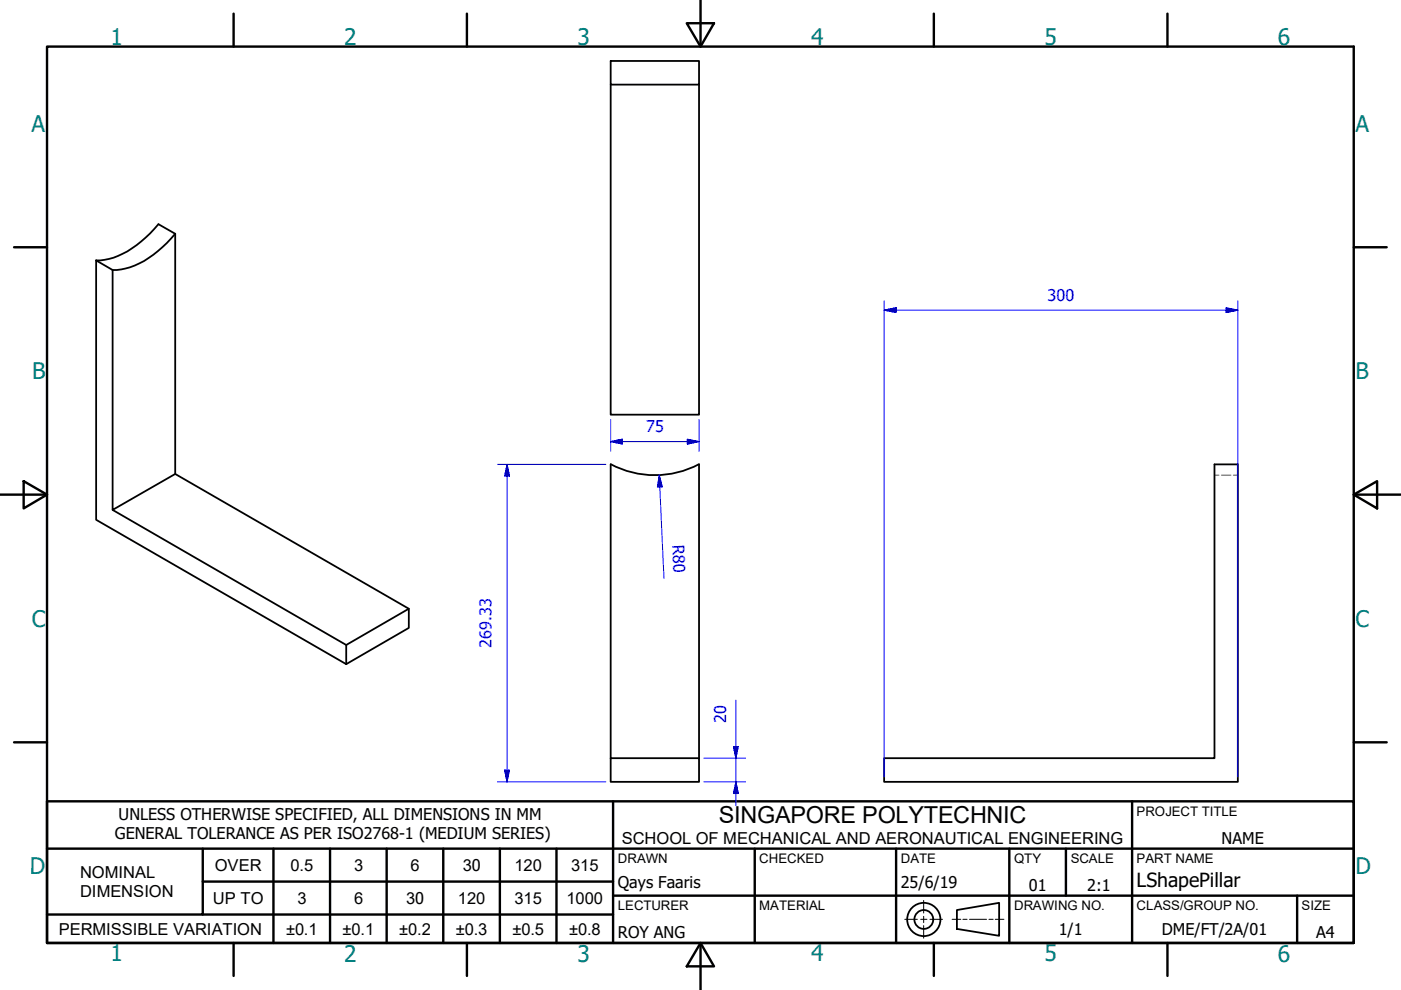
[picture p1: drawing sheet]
<svg xmlns="http://www.w3.org/2000/svg" width="297mm" height="210mm" viewBox="0 0 297 210" stroke-linecap="round" stroke-linejoin="round" font-family="sans-serif">
<!-- layer: 1 Visible (ISO) -->
<g fill="none" stroke="#000" stroke-width=".38">
<path d="M129.5 12.9h18.7v5h-18.7zM129.5 17.9v70h18.7v-70M20.4 55.2v55l53 30.6M20.4 55.2l3.5 2M23.9 57.2v50.9l13.2-7.6 49.6 28.6v4l-13.3 7.7M37.1 49.6a20.4 20.4 0 0 1-11.4 7.5l-1.8 .1M37.1 49.6l-3.5-2.1a21.6 21.6 0 0 1-10.5 7.4l-2.7 .3M37.1 49.6v50.9M129.5 98.5v62.3M129.5 98.4a20 20 0 0 0 18.7 0M148.2 98.5v62.3M23.9 108.1l49.5 28.7"/>
<path d="M86.7 129.1l-13.3 7.7v4M129.5 160.8h18.7v5h-18.7zM187.5 160.8h70v-62.3h4.9v67.3h-74.9zM202.9 192.9l8.9-1.5v7l-8.9-1.5z"/>
<circle cx="195.9" cy="194.9" r="3.5"/>
<circle cx="195.9" cy="194.9" r="2"/>
</g>
<!-- layer: 3a Hidden (ISO) -->
<path d="M257.5 100.7h.9M259 100.7h2M261.5 100.7h.9" fill="none" stroke="#808000" stroke-width=".21"/>
<!-- layer: Border (ISO) -->
<g fill="none" stroke="#000" stroke-width=".51">
<path d="M148.5 -.1v10M10 9.9h277v190h-277zM49.5 2.9v7M99 2.9v7M145.6 4.9h5.8l-2.9 5zM198 2.9v7M247.5 2.9v7M3 52.4h7M287 52.4h7M0 104.9h10M5 102l5 2.9-5 2.9zM287 104.9l5-2.9v5.8z"/>
<path d="M287 104.9h10M3 157.4h7M287 157.4h7M49.5 199.9v7M99 199.9v7M148.5 199.9l2.9 5h-5.8zM148.5 199.9v10M198 199.9v7M247.5 199.9v7"/>
</g>
<!-- layer: Title (ISO) -->
<g fill="none" stroke="#000" stroke-width=".51">
<path d="M10 169.9h277v30h-277zM10 179.9h277M43 179.9v14h-33M58 179.9v20M70 179.9v20M82 179.9v20M94 179.9v20M106 179.9v20M118 179.9v20M130 169.9v30M160 179.9v20M190 179.9v20"/>
<path d="M214 179.9v20M226 179.9v10M240 169.9v30M43 193.9h87M43 186.9h87M130 189.9h157M275 189.9v10"/>
</g>
<!-- layer: 3 Work Axis (ISO) -->
<path d="M191.8 194.9h2.7M195.2 194.9h1.3M195.8 190.9v2.7M195.8 194.3v1.3M195.8 196.3v2.6M197.2 194.9h2.6M201.9 194.9h1.8M204.2 194.9h.8M205.5 194.9h3.7M209.7 194.9h.9M211 194.9h1.9" fill="none" stroke="#000" stroke-width=".21"/>
<!-- layer: Dimension (ISO) -->
<g fill="none" stroke="#00f" stroke-width=".21">
<path d="M187.5 65.8l2.5-.6v1.1zM187.5 65.8h74.9M187.5 63.8v101M260 65.2l2.4 .6-2.4 .5zM262.4 63.8v101M105.5 98.5h23M107.5 98.5l.5 2.4h-1zM107.5 98.5v67.3M129.5 93.6l2.5-.5v1zM129.5 93.6h18.7M129.5 88.9v6.8M145.7 93.1l2.5 .5-2.5 .5z"/>
<path d="M148.2 88.9v6.8M139.8 100.7l.6 2.5-1 .1zM139.8 100.7l1 21.9M155.5 158.3h1l-.5 2.5zM156 148.4v22.4M105.5 165.8h23M107 163.3h1l-.5 2.5zM149.2 165.8h8.9M149.2 160.8h8.9M156 165.8l.5 2.4h-1z"/>
</g>
<g fill="#00f" stroke="#00f" stroke-width=".21">
<path d="M139.8 100.7l.6 2.5z"/>
<path d="M139.8 100.7l.6 2.5-1 .1z"/>
<path d="M107.5 98.5l.5 2.4z"/>
<path d="M107.5 98.5l.5 2.4h-1z"/>
<path d="M107 163.3l.5 2.5z"/>
<path d="M107 163.3h1l-.5 2.5z"/>
<path d="M129.5 93.6l2.5-.5z"/>
<path d="M129.5 93.6l2.5-.5v1z"/>
<path d="M145.7 94.1l2.5-.5z"/>
<path d="M145.7 93.1l2.5 .5-2.5 .5z"/>
<path d="M156 165.8l.5 2.4z"/>
<path d="M156 165.8l.5 2.4h-1z"/>
<path d="M155.5 158.3l.5 2.5z"/>
<path d="M155.5 158.3h1l-.5 2.5z"/>
<path d="M260 66.3l2.4-.5z"/>
<path d="M260 65.2l2.4 .6-2.4 .5z"/>
<path d="M187.5 65.8l2.5-.6z"/>
<path d="M187.5 65.8l2.5-.6v1.1z"/>
</g>
<text font-size="5" x="152.4" y="174.5">SINGAPORE POLYTECHNIC</text>
<g font-size="4.8" fill="#008080">
<text x="23.4" y="9.5">1</text>
<text x="73" y="9.5">2</text>
<text x="122.4" y="9.5">3</text>
<text x="172" y="9.5">4</text>
<text x="221.4" y="9.5">5</text>
<text x="271" y="9.5">6</text>
<text x="6.7" y="27.9">A</text>
<text x="287.4" y="27.9">A</text>
<text x="6.8" y="80.4">B</text>
<text x="287.4" y="80.4">B</text>
<text x="6.7" y="132.9">C</text>
<text x="287.4" y="132.9">C</text>
<text x="6.3" y="185.4">D</text>
<text x="287.4" y="185.4">D</text>
<text x="23.4" y="203.8">1</text>
<text x="73" y="203.9">2</text>
<text x="122.4" y="203.9">3</text>
<text x="172" y="203.8">4</text>
<text x="221.4" y="203.8">5</text>
<text x="271" y="203.9">6</text>
</g>
<text font-size="4.1" x="241" y="188.1">LShapePillar</text>
<g font-size="3.5">
<text x="131.8" y="178.9">SCHOOL OF MECHANICAL AND AERONAUTICAL ENGINEERING</text>
<text x="45.5" y="184.6">OVER</text>
<text x="61.6" y="184.6">0.5</text>
<text x="75.1" y="184.6">3</text>
<text x="87.1" y="184.6">6</text>
<text x="98.1" y="184.6">30</text>
<text x="109.1" y="184.6">120</text>
<text x="121.1" y="184.6">315</text>
<text x="17" y="186.2">NOMINAL</text>
<text x="17" y="190.1">DIMENSION</text>
<text x="45.1" y="191.7">UP TO</text>
<text x="63.1" y="191.6">3</text>
<text x="75.1" y="191.6">6</text>
<text x="86.1" y="191.7">30</text>
<text x="97.1" y="191.6">120</text>
<text x="109.1" y="191.6">315</text>
<text x="120.1" y="191.6">1000</text>
<text x="12.4" y="198.2">PERMISSIBLE VARIATION</text>
<text x="60.6" y="198.2">±0.1</text>
<text x="72.6" y="198.2">±0.1</text>
<text x="84.6" y="198.2">±0.2</text>
<text x="96.6" y="198.2">±0.3</text>
<text x="108.6" y="198.2">±0.5</text>
<text x="120.6" y="198.2">±0.8</text>
</g>
<g font-size="3.4" fill="#00f">
<text x="222.1" y="63.7">300</text>
<text x="137" y="91.6">75</text>
<text x="142.6" y="115.6" transform="rotate(87 142.6 115.6)">R80</text>
<text x="104.2" y="137.3" transform="rotate(-90 104.2 137.3)">269.33</text>
<text x="154" y="153.2" transform="rotate(-90 154 153.2)">20</text>
</g>
<g font-size="3.4">
<text x="25.1" y="173.8">UNLESS OTHERWISE SPECIFIED, ALL DIMENSIONS IN MM</text>
<text x="24.3" y="177.9">GENERAL TOLERANCE AS PER ISO2768-1 (MEDIUM SERIES)</text>
<text x="259" y="178.9">NAME</text>
<text x="131" y="188.2">Qays Faaris</text>
<text x="191" y="188.4">25/6/19</text>
<text x="218.1" y="188.8">01</text>
<text x="230.5" y="188.9">2:1</text>
<text x="131" y="198.9">ROY ANG</text>
<text x="224.5" y="198.3">1/1</text>
<text x="246.3" y="198.3">DME/FT/2A/01</text>
<text x="279" y="198.9">A4</text>
</g>
<g font-size="2.8">
<text x="241" y="172.9">PROJECT TITLE</text>
<text x="131" y="182.9">DRAWN</text>
<text x="161" y="182.9">CHECKED</text>
<text x="191" y="182.9">DATE</text>
<text x="215" y="182.9">QTY</text>
<text x="227" y="182.9">SCALE</text>
<text x="241" y="182.9">PART NAME</text>
<text x="131" y="192.9">LECTURER</text>
<text x="161" y="192.9">MATERIAL</text>
<text x="215" y="192.9">DRAWING NO.</text>
<text x="241" y="192.9">CLASS/GROUP NO.</text>
<text x="276" y="192.9">SIZE</text>
</g>
</svg>
